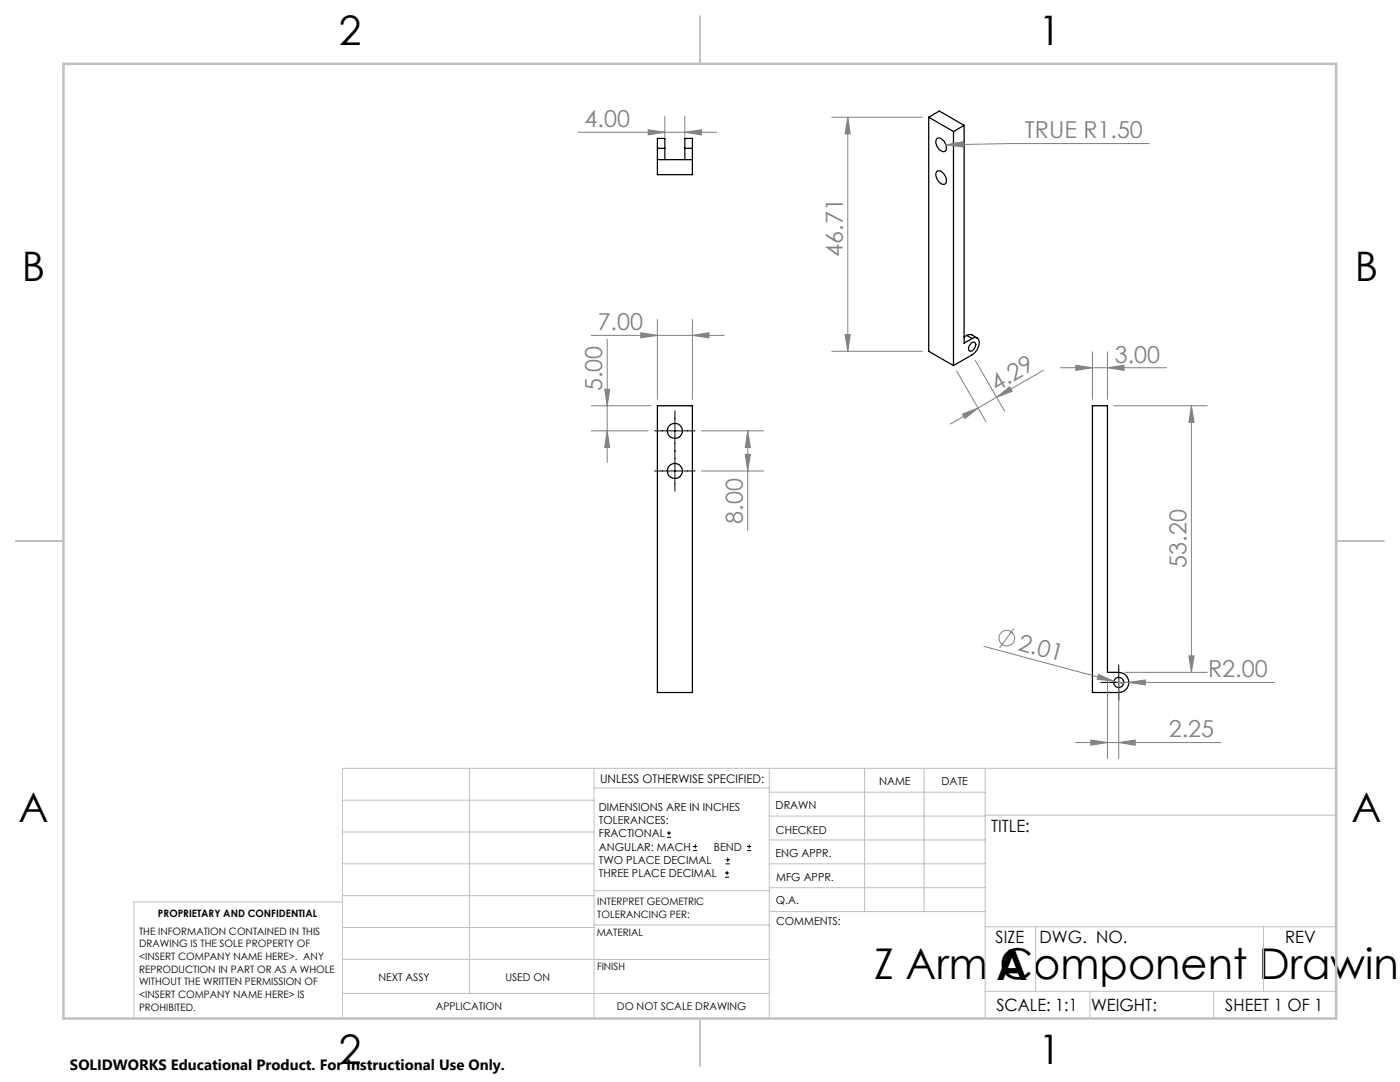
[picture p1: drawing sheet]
<svg xmlns="http://www.w3.org/2000/svg" width="279mm" height="216mm" viewBox="0 0 279 216" stroke-linecap="round" stroke-linejoin="round" font-family="sans-serif">
<g fill="none" stroke="#000" stroke-width=".25">
<path d="M131.2 29.6v-2h1.5v2M131.2 29.6v5.3h7v-5.3M131.2 31.9h7M131.2 29.6h1.5M132.7 29.6v2.3M136.7 29.6v-2h1.5v2M136.7 29.6h1.5M136.7 29.6v2.3M185.3 23.4l5 2.8M185.3 23.4v46.7l5 2.9M185.3 23.4l2.2-1.2 4.9 2.8M187 34.2a1.15 1.15 0 0 1 1.5 .8 1.21 1.21 0 0 1-.1 1.8 1.91 1.91 0 0 1-1.4-2.6z"/>
<path d="M187 27.7a1.43 1.43 0 0 1 1.8 1.2 .86 .86 0 0 1-.6 1.4 1.92 1.92 0 0 1-1.2-2.6zM190.3 26.2v46.8M192.4 25l-2.1 1.2M192.4 25v43.5l1.6-.9M192.9 66.9l1-.1 1.1 .7M192.9 66.9l-.5 .3M192.9 66.9l1.1 .7M193.8 68.5a.53 .53 0 0 1 .8-.2 .53 .53 0 0 1 .1 .8 .9 .9 0 0 1-1.3 .8 1.25 1.25 0 0 1 .4-1.4zM194 67.6a.9 .9 0 0 1 1.1-.1 .9 .9 0 0 1 .3 1.1 2.95 2.95 0 0 1-1.4 2.2l-3.7 2.2M131.2 81h7v57.2h-7zM218 81h3v53.2h2.3a2.01 2.01 0 0 1 2 2 2.01 2.01 0 0 1-2 2h-5.3z"/>
<circle cx="134.7" cy="86" r="1.5"/>
<circle cx="134.7" cy="94" r="1.49"/>
<circle cx="223.2" cy="136.2" r="1.01"/>
</g>
<g fill="none" stroke="#808080" stroke-width=".2">
<path d="M115.4 26.4h27.6M129.4 25.9l3.3 .5-3.3 .5zM132.7 23.2v4.1M136.7 26.4l3.3-.5v1zM136.7 23.2v4.1M166 23.4h18.1M169.2 23.4v46.7M169.2 23.4l.5 3.3h-1zM188.8 28.9l3.3-.6v1zM229.4 28.6h-27.8l-12.8 .3M118 66.9h26.5M120.7 77.7h1l-.5 3.3z"/>
<path d="M121.2 67.7v24.6M127.9 66.4l3.3 .5-3.3 .5zM131.2 63.7v16M138.2 66.9l3.3-.5v1zM138.2 63.7v16M166 70.1h18.1M168.7 66.8h1l-.5 3.3zM190.9 74l5.9 10.2M194.6 71.9l5.9 10.1M198.9 79.3l2.6-2.1 .5 .9zM198.9 79.3l-3.7 2.1M208.3 73.9l-9.4 5.4"/>
<path d="M211.7 73.4h21.1M214.7 72.9l3.3 .5-3.3 .5zM218 70.2v9.5M221 73.4l3.3-.5v1zM221 70.2v9.5M118 86h11.4M118 81h11.9M121.2 86l.5 3.3h-1zM140 94h12.4M140 86h12.4M148.7 90.7h1.1l-.6 3.3zM149.2 86v19.8"/>
<path d="M149.2 86l.6 3.3h-1.1zM192.1 82.6l3.1-1.2-2.6 2.1zM195.2 81.4l-5.5 3.2M222.3 81h18.6M237.8 81l.5 3.3h-1zM237.8 81v53.2M196.4 129l25.9 6.9M202.4 125.4l-2.9 3.9M219.3 134.6l3 1.3-3.3-.4zM221 135.4v15.9M222.3 135.9l1.9 .5M223.3 136.2h31"/>
<path d="M223.3 135.4v15.9M224.5 134.2h16.4M225.3 136.2l3.3-.5v1zM237.3 130.9h1l-.5 3.3zM214.7 148.2h28.9M217.7 147.7l3.3 .5-3.3 .5zM223.3 148.2l3.3-.5v1z"/>
<circle cx="200.9" cy="127.3" r="1.55"/>
</g>
<g fill="none" stroke="#000" stroke-width=".2">
<path d="M130.6 94h8.1M130.6 86h8.1M134.7 82v16M219.7 136.2h7.1M223.3 132.6v7.1M133.1 167.1h.8M133.1 166.2h.8M133.5 165.8v.9M138.3 169.7h.8M138.3 168.9h.8M138.7 168.5v.8M144.7 175h.8"/>
<path d="M144.7 174.2h.8M144.8 172.4h.9M144.8 171.6h.9M145.1 173.8v.8M145.2 171.1v.9M149.1 169.7h.8M149.1 168.9h.8M149.5 168.5v.8"/>
</g>
<g fill="none" stroke="#c0c0c0" stroke-width=".2">
<path d="M68.3 159.7h50.3M93.7 153.3v44.9M118.6 153.3v49.9M118.6 157.2h34.9M153.5 153.3v49.9M153.5 158.1h43.1M172.5 153.3v28.6M184.4 153.3v28.6M196.6 153.3v49.9M266.7 153.3h-198.4v49.9M68.3 178.7h50.3M68.3 172.4h50.3"/>
<path d="M68.3 166h50.3M68.3 180h-41.6v23.2M118.6 177.7h35M153.5 167.6h43.1M153.5 162.8h43.1M153.5 172.4h43.1M153.5 177.1h43.1M196.6 162.7h70.1M68.3 198.2h85.2M68.3 191.4l85.2 .1M68.3 185.1h50.3M118.6 184.6h35"/>
<path d="M153.6 181.9h43M196.6 197.8h70.1M196.6 184.9h70.1M206.7 184.9v12.9M217.5 197.8v5.4M242.2 197.8v5.4M252.2 184.9v12.9"/>
</g>
<path d="M139.7 3.2v9.5M3.1 107.9h9.6M266.7 107.9h9.5M139.7 203.2v9.6" fill="none" stroke="#c0c0c0" stroke-width=".25"/>
<path d="M12.7 12.7h254v190.5h-254z" fill="none" stroke="#c0c0c0" stroke-width=".5"/>
<g fill="#808080">
<path d="M219.3 134.6l3 1.3-3.3-.4z"/>
<path d="M223.3 148.2l3.3-.5v1zM217.7 147.7l3.3 .5-3.3 .5z"/>
<path d="M138.2 66.9l3.3-.5v1zM127.9 66.4l3.3 .5-3.3 .5zM221 73.4l3.3-.5v1zM214.7 72.9l3.3 .5-3.3 .5zM136.7 26.4l3.3-.5v1zM129.4 25.9l3.3 .5-3.3 .5z"/>
<path d="M225.3 136.2l3.3 .5v-1zM188.8 28.9l3.3 .4v-1z"/>
<path d="M192.1 82.6l3.1-1.2-2.6 2.1zM198.9 79.3l2.6-2.1 .5 .9z"/>
<path d="M148.7 90.7h1.1l-.6 3.3zM149.2 86l.6 3.3h-1.1zM237.3 130.9h1l-.5 3.3zM237.8 81l.5 3.3h-1z"/>
<path d="M120.7 77.7h1l-.5 3.3zM121.2 86l.5 3.3h-1zM169.2 23.4l.5 3.3h-1zM168.7 66.8h1l-.5 3.3z"/>
</g>
<g font-size="8.5">
<text x="174.4" y="195.4">Z Arm Component Drawing</text>
<text x="198.9" y="195.5">A</text>
</g>
<g font-size="8.1">
<text x="67.6" y="8.9">2</text>
<text x="207.3" y="8.9">1</text>
<text x="4.4" y="56.1">B</text>
<text x="270.4" y="56.1">B</text>
<text x="3.7" y="164.1">A</text>
<text x="269.7" y="164.1">A</text>
<text x="67.6" y="212.4">2</text>
<text x="207.3" y="212.4">1</text>
</g>
<g font-size="4.7" fill="#808080">
<text x="116.7" y="25.4">4.00</text>
<text x="204.5" y="27.6">TRUE R1.50</text>
<text x="168.2" y="51.2" transform="rotate(-90 168.2 51.2)">46.71</text>
<text x="119.3" y="65.9">7.00</text>
<text x="222.5" y="72.4">3.00</text>
<text x="120.2" y="78" transform="rotate(-90 120.2 78)">5.00</text>
<text x="198.8" y="78.1" transform="rotate(-30 198.8 78.1)">4.29</text>
<text x="148.2" y="104.5" transform="rotate(-90 148.2 104.5)">8.00</text>
<text x="236.8" y="113.2" transform="rotate(-90 236.8 113.2)">53.20</text>
<text x="203" y="129.6" transform="rotate(15 203 129.6)">2.01</text>
<text x="241.1" y="135.2">R2.00</text>
<text x="233.3" y="147.1">2.25</text>
</g>
<g font-size="3.4">
<text x="197.8" y="166">TITLE:</text>
<text x="198.7" y="188.1">SIZE</text>
<text x="207.5" y="188.1">DWG. NO.</text>
<text x="256.5" y="188.2">REV</text>
<text x="198.8" y="201.7">SCALE: 1:1</text>
<text x="217.7" y="201.8">WEIGHT:</text>
<text x="244.5" y="201.7">SHEET 1 OF 1</text>
</g>
<text font-size="3" x="14" y="213.5">SOLIDWORKS Educational Product. For Instructional Use Only.</text>
<text font-size="2.4" x="119.8" y="156.2">UNLESS OTHERWISE SPECIFIED:</text>
<g font-size="2.2">
<text x="119.5" y="161.8">DIMENSIONS ARE IN INCHES</text>
<text x="154.8" y="161.4">DRAWN</text>
<text x="175.4" y="156.6">NAME</text>
<text x="187.9" y="156.7">DATE</text>
<text x="119.5" y="164.4">TOLERANCES:</text>
<text x="119.5" y="167.1">FRACTIONAL</text>
<text x="154.9" y="166.3">CHECKED</text>
<text x="119.5" y="169.7">ANGULAR: MACH</text>
<text x="119.5" y="172.4">TWO PLACE DECIMAL</text>
<text x="142.5" y="169.7">BEND</text>
<text x="154.8" y="171">ENG APPR.</text>
<text x="119.5" y="175">THREE PLACE DECIMAL</text>
<text x="154.9" y="175.7">MFG APPR.</text>
<text x="154.9" y="180.4">Q.A.</text>
<text x="154.9" y="184.6">COMMENTS:</text>
</g>
<g font-size="2.1">
<text x="75.5" y="195.7">NEXT ASSY</text>
<text x="100.9" y="195.7">USED ON</text>
<text x="86.9" y="201.5">APPLICATION</text>
<text x="123.1" y="201.6">DO NOT SCALE DRAWING</text>
</g>
<g font-size="2">
<text x="31.5" y="182.9">PROPRIETARY AND CONFIDENTIAL</text>
<text x="119.2" y="180.6">INTERPRET GEOMETRIC</text>
<text x="119.2" y="183.1">TOLERANCING PER:</text>
<text x="27.8" y="186.5">THE INFORMATION CONTAINED IN THIS</text>
<text x="27.8" y="189">DRAWING IS THE SOLE PROPERTY OF</text>
<text x="27.8" y="191.6">&lt;INSERT COMPANY NAME HERE&gt;. ANY</text>
<text x="119.1" y="186.7">MATERIAL</text>
<text x="27.8" y="194.1">REPRODUCTION IN PART OR AS A WHOLE</text>
<text x="27.8" y="196.6">WITHOUT THE WRITTEN PERMISSION OF</text>
<text x="119.1" y="193.5">FINISH</text>
<text x="27.8" y="199.1">&lt;INSERT COMPANY NAME HERE&gt; IS</text>
<text x="27.8" y="201.7">PROHIBITED.</text>
</g>
</svg>
